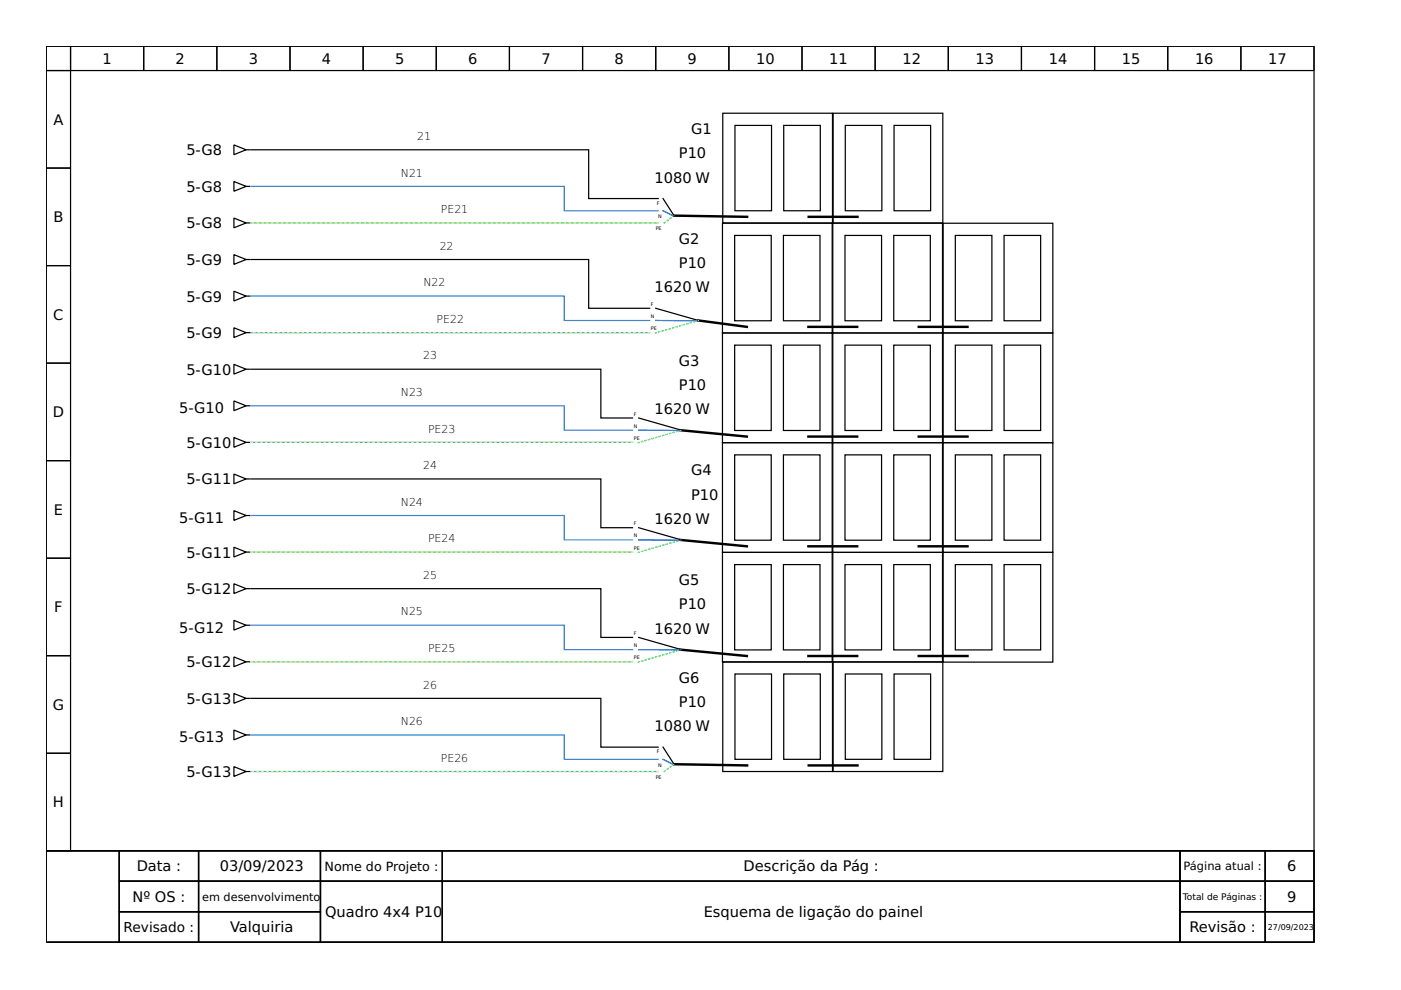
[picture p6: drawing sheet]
<svg xmlns="http://www.w3.org/2000/svg" width="297mm" height="210mm" viewBox="0 0 297 210" stroke-linecap="round" stroke-linejoin="round" font-family="sans-serif">
<g fill="none" stroke="#000" stroke-width=".26">
<path d="M9.8 9.8h268.8v170.6h-268.8zM9.8 9.8h5.2v5.2h-5.2zM9.8 15h5.2v20.6h-5.2zM15 9.8h15.5v5.2h-15.5zM30.5 9.8h15.5v5.2h-15.5zM46 9.8h15.5v5.2h-15.5zM61.5 9.8h15.5v5.2h-15.5zM77 9.8h15.5v5.2h-15.5zM92.5 9.8h15.5v5.2h-15.5zM108 9.8h15.5v5.2h-15.5zM123.5 9.8h15.5v5.2h-15.5zM139 9.8h15.5v5.2h-15.5z"/>
<path d="M154.5 9.8h15.5v5.2h-15.5zM170 9.8h15.6v5.2h-15.6zM185.6 9.8h15.5v5.2h-15.5zM201.1 9.8h15.5v5.2h-15.5zM216.6 9.8h15.5v5.2h-15.5zM232.1 9.8h15.5v5.2h-15.5zM247.6 9.8h15.5v5.2h-15.5zM263.1 9.8h15.5v5.2h-15.5zM9.8 35.6h5.2v20.7h-5.2zM49.6 38.5l2.6 1-2.6 1zM49.6 30.7l2.6 1.1-2.6 1zM52.2 39.5h.8"/>
<path d="M52.2 31.8h.8M53.2 31.8h71.6v10.3h14.7M153.2 24h23.3v23.3h-23.3zM155.8 26.6h7.8v18.1h-7.8zM166.2 26.6h7.7v18.1h-7.7zM176.6 24h23.3v23.3h-23.3zM179.2 26.6h7.8v18.1h-7.8zM189.6 26.6h7.7v18.1h-7.7zM9.8 56.3h5.2v20.7h-5.2zM49.6 54l2.6 1-2.6 1.1zM49.6 46.2l2.6 1.1-2.6 1zM52.2 55h.8"/>
<path d="M52.2 47.3h.8M53.2 55h71.6v10.4h12.9M140.6 42.1l2.3 3.6M153.2 47.3h23.2v23.3h-23.2zM155.8 49.9h7.7v18.1h-7.7zM166.1 49.9h7.8v18.1h-7.8zM176.6 47.3h23.2v23.3h-23.2zM179.2 49.9h7.7v18.1h-7.7zM189.5 49.9h7.7v18.1h-7.7zM200 47.3h23.2v23.3h-23.2zM202.5 49.9h7.8v18.1h-7.8zM212.9 49.9h7.7v18.1h-7.7z"/>
<path d="M9.8 77h5.2v20.7h-5.2zM49.6 61.7l2.6 1.1-2.6 1zM49.6 69.5l2.6 1-2.6 1.1zM49.6 77.3l2.6 1-2.6 1zM52.2 62.8h.8M52.2 70.5h.8M52.2 78.3h.8M53.2 78.3h74.2v10.3h6.7M139 65.4l9.1 2.5M153.2 70.6h23.2v23.3h-23.2zM155.8 73.2h7.7v18.1h-7.7zM166.1 73.2h7.8v18.1h-7.8z"/>
<path d="M176.6 70.6h23.2v23.3h-23.2zM179.2 73.2h7.7v18.1h-7.7zM189.5 73.2h7.7v18.1h-7.7zM200 70.6h23.2v23.3h-23.2zM202.5 73.2h7.8v18.1h-7.8zM212.9 73.2h7.7v18.1h-7.7zM9.8 97.7h5.2v20.6h-5.2zM49.6 85l2.6 1-2.6 1.1zM49.6 92.8l2.6 1-2.6 1zM52.2 86h.8M52.2 93.8h.8M135.4 88.6l9.1 2.6"/>
<path d="M153.2 93.9h23.2v23.2h-23.2zM155.8 96.4h7.7v18.1h-7.7zM166.1 96.4h7.8v18.1h-7.8zM176.6 93.9h23.2v23.2h-23.2zM179.2 96.4h7.7v18.1h-7.7zM189.5 96.4h7.7v18.1h-7.7zM200 93.9h23.2v23.2h-23.2zM202.5 96.4h7.8v18.1h-7.8zM212.9 96.4h7.7v18.1h-7.7zM9.8 118.3h5.2v20.7h-5.2zM49.6 100.5l2.6 1-2.6 1.1zM49.6 108.3l2.6 1-2.6 1z"/>
<path d="M49.6 116l2.6 1.1-2.6 1zM52.2 101.5h.8M52.2 109.3h.8M52.2 117.1h.8M53.2 101.5h74.2v10.4h6.7M135.4 111.9l9.1 2.6M153.2 117.1h23.2v23.3h-23.2zM155.8 119.7h7.7v18.1h-7.7zM166.1 119.7h7.8v18.1h-7.8zM176.6 117.1h23.2v23.3h-23.2zM179.2 119.7h7.7v18.1h-7.7zM189.5 119.7h7.7v18.1h-7.7z"/>
<path d="M200 117.1h23.2v23.3h-23.2zM202.5 119.7h7.8v18.1h-7.8zM212.9 119.7h7.7v18.1h-7.7zM9.8 139h5.2v20.7h-5.2zM49.6 123.8l2.6 1-2.6 1zM49.6 139.3l2.6 1-2.6 1.1zM49.6 131.5l2.6 1.1-2.6 1zM52.2 124.8h.8M52.2 132.6h.8M53.2 124.8h74.2v10.3h6.7M135.4 135.1l9.1 2.6M9.8 159.7h5.2v20.7h-5.2z"/>
<path d="M49.6 147l2.6 1.1-2.6 1zM49.6 154.8l2.6 1-2.6 1.1zM52.2 148.1h.8M52.2 155.8h.8M52.2 140.3h.8M53.2 148.1h74.2v10.3h12.1M140.6 158.4l2.3 3.6M153.2 140.3h23.3v23.3h-23.3zM155.8 142.9h7.8v18.1h-7.8zM166.2 142.9h7.7v18.1h-7.7zM176.6 140.3h23.3v23.3h-23.3zM179.2 142.9h7.8v18.1h-7.8z"/>
<path d="M189.6 142.9h7.7v18.1h-7.7zM49.6 162.5l2.6 1.1-2.6 1zM52.2 163.6h.8M9.8 180.4h268.8v19.4h-268.8zM9.8 180.4h15.5v19.4h-15.5zM25.3 180.4h16.8v6.4h-16.8zM25.3 186.8h16.8v6.5h-16.8zM25.3 193.3h16.8v6.5h-16.8zM42.1 180.4h25.8v6.4h-25.8zM42.1 186.8h25.8v6.5h-25.8zM42.1 193.3h25.8v6.5h-25.8zM67.9 180.4h25.9v6.4h-25.9z"/>
<path d="M67.9 186.8h25.9v13h-25.9zM93.8 180.4h156.4v6.4h-156.4zM93.8 186.8h156.4v13h-156.4zM250.2 180.4h18.1v6.4h-18.1zM250.2 186.8h18.1v6.5h-18.1zM250.2 193.3h18.1v6.5h-18.1zM268.3 180.4h10.3v6.4h-10.3zM268.3 186.8h10.3v6.5h-10.3zM268.3 193.3h10.3v6.5h-10.3z"/>
</g>
<g fill="none" stroke="#000" stroke-width=".52">
<path d="M142.9 45.7l15.5 .3M171.5 46h10.3M148.1 67.9l10.2 1.4M171.4 69.3h10.3M194.8 69.3h10.3M144.2 91.2l14.1 1.4M171.4 92.6h10.3M194.8 92.6h10.3M144.2 114.5l14.1 1.3M171.4 115.8h10.3M194.8 115.8h10.3M144.2 137.7l14.1 1.4"/>
<path d="M171.4 139.1h10.3M194.8 139.1h10.3M142.9 162l15.5 .3M171.5 162.3h10.3"/>
</g>
<path d="M140.6 44.7l2 1M139 67.9l8.7 .1M135.4 91.2l8.7 .1M135.4 114.5h8.7M135.4 137.7l8.7 .1M140.6 161l2 1" fill="none" stroke="#00f" stroke-width=".26"/>
<path d="M142.9 45.7l-2.1 1.6M148.1 67.9l-9.1 2.7M144.5 91.2l-9.2 2.7M144.5 114.5l-9.2 2.6M144.5 137.7l-9.2 2.7M142.9 162l-2.1 1.6" fill="none" stroke="#0f0" stroke-width=".26" stroke-dasharray=".3 .5"/>
<path d="M53.2 47.3h86.3M53.2 70.5h84.5M53.2 93.8h80.9M53.2 117.1h80.9M53.2 140.3h80.9M53.2 163.6h86.3" fill="none" stroke="#2ec27e" stroke-width=".26"/>
<path d="M139.5 47.3h-86.3M137.7 70.5h-84.5M134.1 93.8h-80.9M134.1 117.1h-80.9M53.2 140.3h80.9M139.5 163.6h-86.3" fill="none" stroke="#f9f06b" stroke-width=".26" stroke-dasharray=".3 .8"/>
<path d="M53.2 39.5h66.4v5.2h19.9M53.2 62.8h66.4v5.1h18.1M53.2 86h66.4v5.2h14.5M53.2 109.3h66.4v5.2h14.5M53.2 132.6h66.4v5.1h14.5M53.2 155.8h66.4v5.2h19.9" fill="none" stroke="#3584e4" stroke-width=".26"/>
<g font-size="3.1">
<text x="21.7" y="13.5">1</text>
<text x="37.2" y="13.5">2</text>
<text x="52.7" y="13.5">3</text>
<text x="68.3" y="13.5">4</text>
<text x="83.8" y="13.5">5</text>
<text x="99.3" y="13.5">6</text>
<text x="114.8" y="13.5">7</text>
<text x="130.3" y="13.5">8</text>
<text x="145.8" y="13.5">9</text>
<text x="160.3" y="13.5">10</text>
<text x="175.8" y="13.5">11</text>
<text x="191.3" y="13.5">12</text>
<text x="206.8" y="13.5">13</text>
<text x="222.4" y="13.5">14</text>
<text x="237.9" y="13.5">15</text>
<text x="253.4" y="13.5">16</text>
<text x="268.9" y="13.5">17</text>
<text x="11.3" y="26.5">A</text>
<text x="146.5" y="28.4">G1</text>
<text x="39.5" y="32.9">5-G8</text>
<text x="143.9" y="33.6">P10</text>
<text x="39.5" y="40.7">5-G8</text>
<text x="138.8" y="38.7">1080 W</text>
<text x="11.3" y="47.1">B</text>
<text x="39.5" y="48.4">5-G8</text>
<text x="143.9" y="51.7">G2</text>
<text x="39.5" y="56.2">5-G9</text>
<text x="143.9" y="56.8">P10</text>
<text x="39.5" y="63.9">5-G9</text>
<text x="138.8" y="62">1620 W</text>
<text x="11.3" y="67.8">C</text>
<text x="39.5" y="71.7">5-G9</text>
<text x="143.9" y="77.5">G3</text>
<text x="39.5" y="79.4">5-G10</text>
<text x="143.9" y="82.7">P10</text>
<text x="11.2" y="88.5">D</text>
<text x="38" y="87.6">5-G10</text>
<text x="138.8" y="87.8">1620 W</text>
<text x="39.5" y="95">5-G10</text>
<text x="146.5" y="100.8">G4</text>
<text x="39.5" y="102.7">5-G11</text>
<text x="146.5" y="105.9">P10</text>
<text x="11.4" y="109.2">E</text>
<text x="38" y="110.9">5-G11</text>
<text x="138.8" y="111.1">1620 W</text>
<text x="39.5" y="118.2">5-G11</text>
<text x="39.5" y="126">5-G12</text>
<text x="143.9" y="124">G5</text>
<text x="11.5" y="129.8">F</text>
<text x="143.9" y="129.2">P10</text>
<text x="38" y="134.1">5-G12</text>
<text x="138.8" y="134.4">1620 W</text>
<text x="39.5" y="141.5">5-G12</text>
<text x="39.5" y="149.2">5-G13</text>
<text x="143.9" y="144.7">G6</text>
<text x="143.9" y="149.9">P10</text>
<text x="11.2" y="150.5">G</text>
<text x="138.8" y="155.1">1080 W</text>
<text x="38" y="157.4">5-G13</text>
<text x="39.5" y="164.7">5-G13</text>
<text x="11.2" y="171.2">H</text>
<text x="29" y="184.8">Data :</text>
<text x="46.6" y="184.8">03/09/2023</text>
<text x="157.6" y="184.8">Descrição da Pág :</text>
<text x="272.9" y="184.8">6</text>
<text x="28.1" y="191.2">Nº OS :</text>
<text x="272.9" y="191.2">9</text>
<text x="48.8" y="197.7">Valquiria</text>
<text x="68.9" y="194.5">Quadro 4x4 P10</text>
<text x="149.2" y="194.5">Esquema de ligação do painel</text>
<text x="252.2" y="197.7">Revisão :</text>
</g>
<text font-size="2.9" x="26.2" y="197.6">Revisado :</text>
<text font-size="2.7" x="68.8" y="184.6">Nome do Projeto :</text>
<g font-size="2.4">
<text x="250.9" y="184.5">Página atual :</text>
<text x="42.9" y="191">em desenvolvimento</text>
</g>
<g font-size="2.3">
<text x="88.4" y="29.7">21</text>
<text x="85" y="37.4">N21</text>
<text x="93.5" y="45.2">PE21</text>
<text x="93.2" y="53">22</text>
<text x="89.8" y="60.7">N22</text>
<text x="92.6" y="68.5">PE22</text>
<text x="89.7" y="76.2">23</text>
<text x="85" y="84">N23</text>
<text x="90.8" y="91.7">PE23</text>
<text x="89.7" y="99.5">24</text>
<text x="85" y="107.2">N24</text>
<text x="90.8" y="115">PE24</text>
<text x="89.7" y="122.7">25</text>
<text x="85" y="130.5">N25</text>
<text x="90.8" y="138.3">PE25</text>
<text x="89.7" y="146">26</text>
<text x="85" y="153.8">N26</text>
<text x="93.5" y="161.5">PE26</text>
</g>
<text font-size="1.9" x="250.8" y="190.8">Total de Páginas :</text>
<text font-size="1.7" x="268.8" y="197.2">27/09/2023</text>
<g font-size="1">
<text x="139.3" y="43.4">F</text>
<text x="139.5" y="46.2">N</text>
<text x="139" y="48.8">PE</text>
<text x="138" y="64.8">F</text>
<text x="138" y="67.4">N</text>
<text x="138" y="70">PE</text>
<text x="134.4" y="88.1">F</text>
<text x="134.4" y="90.7">N</text>
<text x="134.4" y="93.3">PE</text>
<text x="134.4" y="114">N</text>
<text x="134.4" y="111.4">F</text>
<text x="134.4" y="116.5">PE</text>
<text x="134.4" y="137.2">N</text>
<text x="134.4" y="134.6">F</text>
<text x="134.4" y="139.8">PE</text>
<text x="139.3" y="159.7">F</text>
<text x="139" y="165.1">PE</text>
<text x="139.5" y="162.5">N</text>
</g>
</svg>
